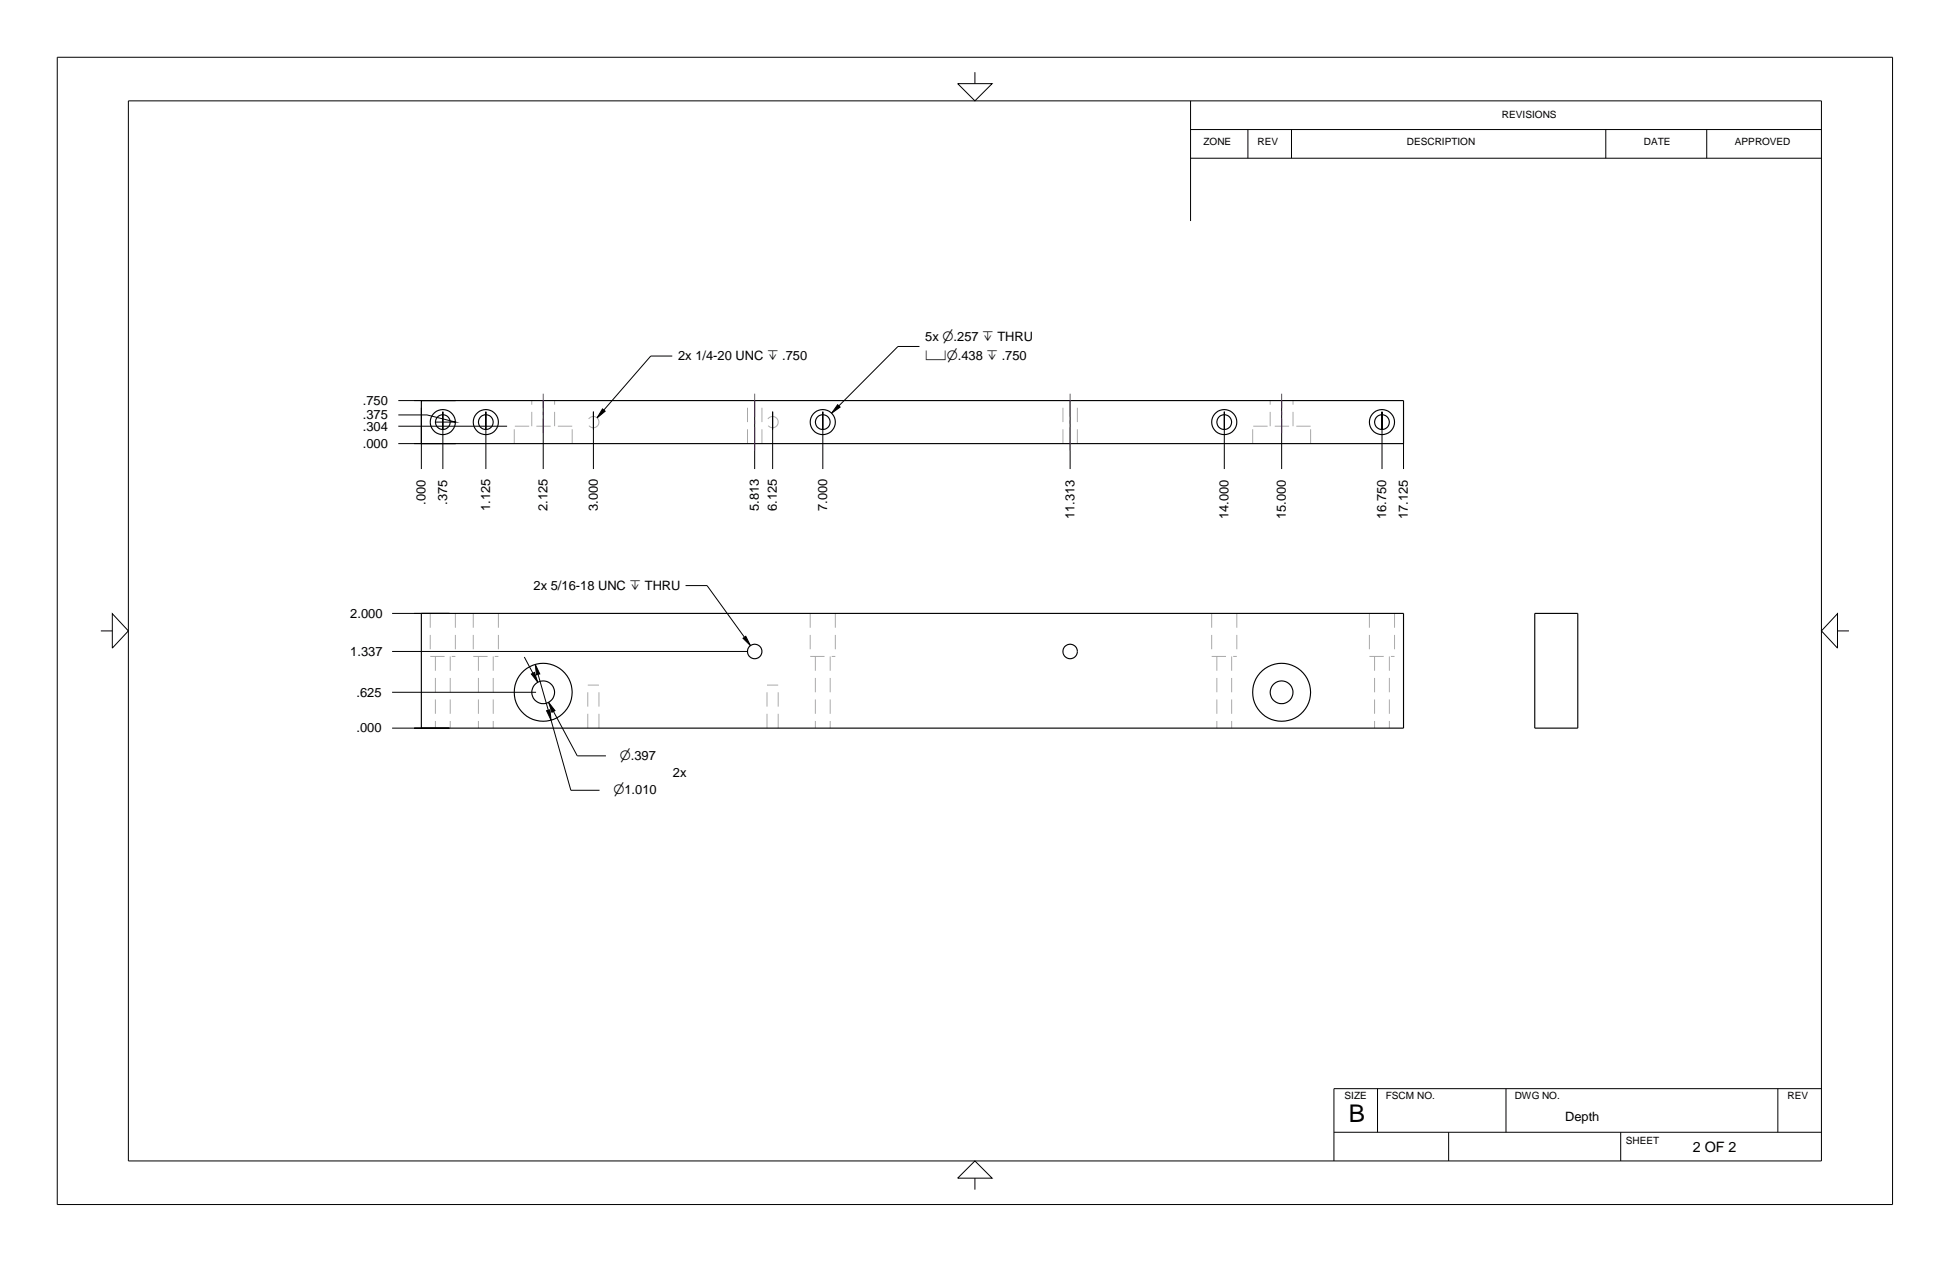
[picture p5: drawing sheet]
<svg xmlns="http://www.w3.org/2000/svg" width="432mm" height="279mm" viewBox="0 0 432 279" stroke-linecap="round" stroke-linejoin="round" font-family="sans-serif">
<g fill="none" stroke="#aaa" stroke-width=".22" stroke-dasharray="3.2 1.6" stroke-linecap="butt">
<path d="M113.9 98.2v-3.8M117.8 94.4v-5.7M122.8 94.4v-5.7M126.7 98.2v-3.8M126.7 94.4h-12.8M132.6 93.5a1.24 1.24 0 0 0-1.7-1.2 1.24 1.24 0 0 0-.3 2.1 1.24 1.24 0 0 0 2-.7v-.2M165.5 98.2v-9.5M168.7 98.2v-9.5M172.3 93.5a1.24 1.24 0 0 0-1.8-1.2 1.24 1.24 0 0 0-.2 2.1 1.24 1.24 0 0 0 2-.7v-.2M235.4 98.2v-9.5M238.6 98.2v-9.5M277.4 98.2v-3.8"/>
<path d="M281.3 94.4v-5.7M286.3 94.4v-5.7M290.2 98.2v-3.8M290.2 94.4h-12.8M95.3 135.8v9.5M100.8 135.8v9.5M104.8 135.8v9.5M110.4 135.8v9.5M179.4 135.8v9.5M185 135.8v9.5M268.3 135.8v9.5M273.9 135.8v9.5"/>
<path d="M303.2 135.8v9.5M308.8 135.8v9.5M95.3 145.3h5.5M96.4 145.3v15.9M99.7 145.3v15.9M104.8 145.3h5.6M105.9 145.3v15.9M109.2 145.3v15.9M131.4 151.7h-1.2M132.6 151.7h-1.2M171.1 151.7h-1.3M172.3 151.7h-1.2"/>
<path d="M179.4 145.3h5.6M180.6 145.3v15.9M183.8 145.3v15.9M268.3 145.3h5.6M269.5 145.3v15.9M272.7 145.3v15.9M303.2 145.3h5.6M304.4 145.3v15.9M307.7 145.3v15.9M130.2 161.2v-9.5M132.6 161.2v-9.5M169.8 161.2v-9.5"/>
<path d="M172.3 161.2v-9.5"/>
</g>
<g fill="none" stroke="#000" stroke-width=".25">
<path d="M93.3 88.7h217.5v9.5h-217.5zM93.3 135.8h217.5v25.4h-217.5zM339.9 135.8h9.5v25.4h-9.5z"/>
<circle cx="98.1" cy="93.5" r="2.78"/>
<circle cx="98.1" cy="93.5" r="1.64"/>
<circle cx="107.6" cy="93.5" r="2.78"/>
<circle cx="107.6" cy="93.5" r="1.64"/>
<circle cx="182.2" cy="93.5" r="2.78"/>
<circle cx="182.2" cy="93.5" r="1.64"/>
<circle cx="271.1" cy="93.5" r="2.78"/>
<circle cx="271.1" cy="93.5" r="1.64"/>
<circle cx="306" cy="93.5" r="2.78"/>
<circle cx="306" cy="93.5" r="1.64"/>
<circle cx="120.3" cy="153.3" r="6.4"/>
<circle cx="120.3" cy="153.3" r="2.52"/>
<circle cx="167.1" cy="144.2" r="1.6"/>
<circle cx="237" cy="144.2" r="1.6"/>
<circle cx="283.8" cy="153.3" r="6.4"/>
<circle cx="283.8" cy="153.3" r="2.52"/>
</g>
<g fill="none" stroke="#000" stroke-width=".22">
<path d="M12.7 12.7h406.4v254h-406.4zM212.1 18.5h7.6l-3.8 3.8zM215.9 16v2.5M28.4 22.3h374.9v234.7h-374.9zM263.6 28.7h139.7M263.6 35h139.7M263.6 22.3v26.6M276.3 28.7v6.3M286 28.7v6.3M355.6 28.7v6.3M377.9 28.7v6.3M148.9 78.8h-4.8l-10.4 12"/>
<path d="M203.6 76.7h-4.8l-13 13.2M88.2 94.4h24.1M88.2 98.2h12.7h-9.2M88.2 88.7h12.7h-9.2M88.2 91.9h6.4l6.3 1.6h-4.4M93.3 90.3v13.5M98.1 95v-3.9v12.7M107.6 95v-3.9v12.7M120.3 88.8v15M131.4 95v-3.9v12.7M133.4 90.5l.6 .5-1.8 1.5zM167.1 88.8v15"/>
<path d="M171.1 95v-3.9v12.7M182.2 95v-3.9v12.7M185.5 89.6l.5 .5-1.9 1.4zM237 88.8v15M271.1 95v-3.9v12.7M283.8 88.8v15M306 95v-3.9v12.7M310.8 90.3v13.5M22.3 139.7h2.6M24.9 135.9l3.5 3.8-3.5 3.8zM86.8 135.8h12.7h-7.8M151.8 129.6h4.8l8.2 11.5"/>
<path d="M406.9 135.9v7.6l-3.6-3.8zM406.9 139.7h2.5M86.8 153.3h31.9M86.8 144.2h78.7M116.1 145.5l1.9 3.5M117.7 149.2l.6-.3 .8 2.1zM118.5 147.1l1 2.1-.7 .2zM119.1 149.3l2.3 7.9M121.5 155.5l1.4 1.8-.7 .4zM122 159.4l-1-2 .8-.3 .2 2.3 4.4 15.6h6.4M122.6 157.5l5.2 9.8h6.4M164.5 141.3l.6-.4 1.1 2z"/>
<path d="M86.8 161.2h12.7h-7.8M215.9 257l3.8 3.8h-7.6zM295.4 250.7h107.9M305 241v9.7M320.8 250.7v6.3M333.5 241v9.7M358.9 250.7v6.3M393.7 241v9.7M403.3 241h-107.9v16M215.9 260.8v2.6"/>
</g>
<g fill="#000">
<path d="M121.5 155.6l.7 2.1 .7-.3z"/>
<path d="M133.4 90.6l-1.2 1.9 1.6-1.3a.33 .33 0 0 0 .1-.3 .33 .33 0 0 0-.3-.2z" fill-rule="evenodd"/>
<path d="M185.5 89.6l-1.3 1.8 1.8-1.3z" fill-rule="evenodd"/>
<path d="M117.7 149.2l1.4 1.8-.7-2.1z" fill-rule="evenodd"/>
<path d="M118.6 147.2l.9 2-.7 .2z" fill-rule="evenodd"/>
<path d="M121 157.4l.8-.2 .2 2.2z" fill-rule="evenodd"/>
<path d="M164.5 141.3l1.7 1.6-1-2z" fill-rule="evenodd"/>
</g>
<path d="M120.3 87.2v3.2M120.3 91.1v.8M120.3 92.7v3.2M167.1 87.2v5.1M167.1 93.1v.7M167.1 94.6v5.1M237 87.2v5.1M237 93.1v.7M237 94.6v5.1M283.8 87.2v3.2M283.8 91.1v.8M283.8 92.7v3.2" fill="none" stroke="#801196" stroke-width=".22"/>
<text font-size="5.4" x="298.7" y="248.4">B</text>
<text font-size="3.2" x="374.8" y="255.1">2 OF 2</text>
<g font-size="2.9">
<text x="204.9" y="75.5">5x n.257 x THRU</text>
<text x="150.2" y="79.7">2x 1/4-20 UNC x .750</text>
<text x="204.9" y="79.8">vn.438 x .750</text>
<text x="80.3" y="89.6">.750</text>
<text x="80.3" y="92.8">.375</text>
<text x="80.3" y="95.3">.304</text>
<text x="80.3" y="99.2">.000</text>
<text x="94.3" y="111.7" transform="rotate(-90 94.3 111.7)">.000</text>
<text x="99" y="111.7" transform="rotate(-90 99 111.7)">.375</text>
<text x="108.5" y="113.1" transform="rotate(-90 108.5 113.1)">1.125</text>
<text x="121.2" y="113.1" transform="rotate(-90 121.2 113.1)">2.125</text>
<text x="132.4" y="113.1" transform="rotate(-90 132.4 113.1)">3.000</text>
<text x="168.1" y="113.1" transform="rotate(-90 168.1 113.1)">5.813</text>
<text x="172" y="113.1" transform="rotate(-90 172 113.1)">6.125</text>
<text x="183.2" y="113.1" transform="rotate(-90 183.2 113.1)">7.000</text>
<text x="237.9" y="114.9" transform="rotate(-90 237.9 114.9)">11.313</text>
<text x="272.1" y="114.9" transform="rotate(-90 272.1 114.9)">14.000</text>
<text x="284.8" y="114.9" transform="rotate(-90 284.8 114.9)">15.000</text>
<text x="307" y="114.9" transform="rotate(-90 307 114.9)">16.750</text>
<text x="311.7" y="114.9" transform="rotate(-90 311.7 114.9)">17.125</text>
<text x="118.2" y="130.5">2x 5/16-18 UNC x THRU</text>
<text x="77.6" y="136.8">2.000</text>
<text x="77.6" y="145.2">1.337</text>
<text x="79" y="154.2">.625</text>
<text x="79" y="162.2">.000</text>
<text x="137.2" y="168.2">n.397</text>
<text x="149" y="172">2x</text>
<text x="135.8" y="175.9">n1.010</text>
</g>
<text font-size="2.8" x="346.6" y="248.1">Depth</text>
<g font-size="2.2">
<text x="332.6" y="26">REVISIONS</text>
<text x="266.5" y="32.2">ZONE</text>
<text x="278.5" y="32.2">REV</text>
<text x="311.6" y="32.2">DESCRIPTION</text>
<text x="364" y="32.2">DATE</text>
<text x="384.2" y="32.2">APPROVED</text>
<text x="297.7" y="243.4">SIZE</text>
<text x="306.9" y="243.4">FSCM NO.</text>
<text x="335.4" y="243.4">DWG NO.</text>
<text x="395.8" y="243.4">REV</text>
<text x="360" y="253.2">SHEET</text>
</g>
</svg>
